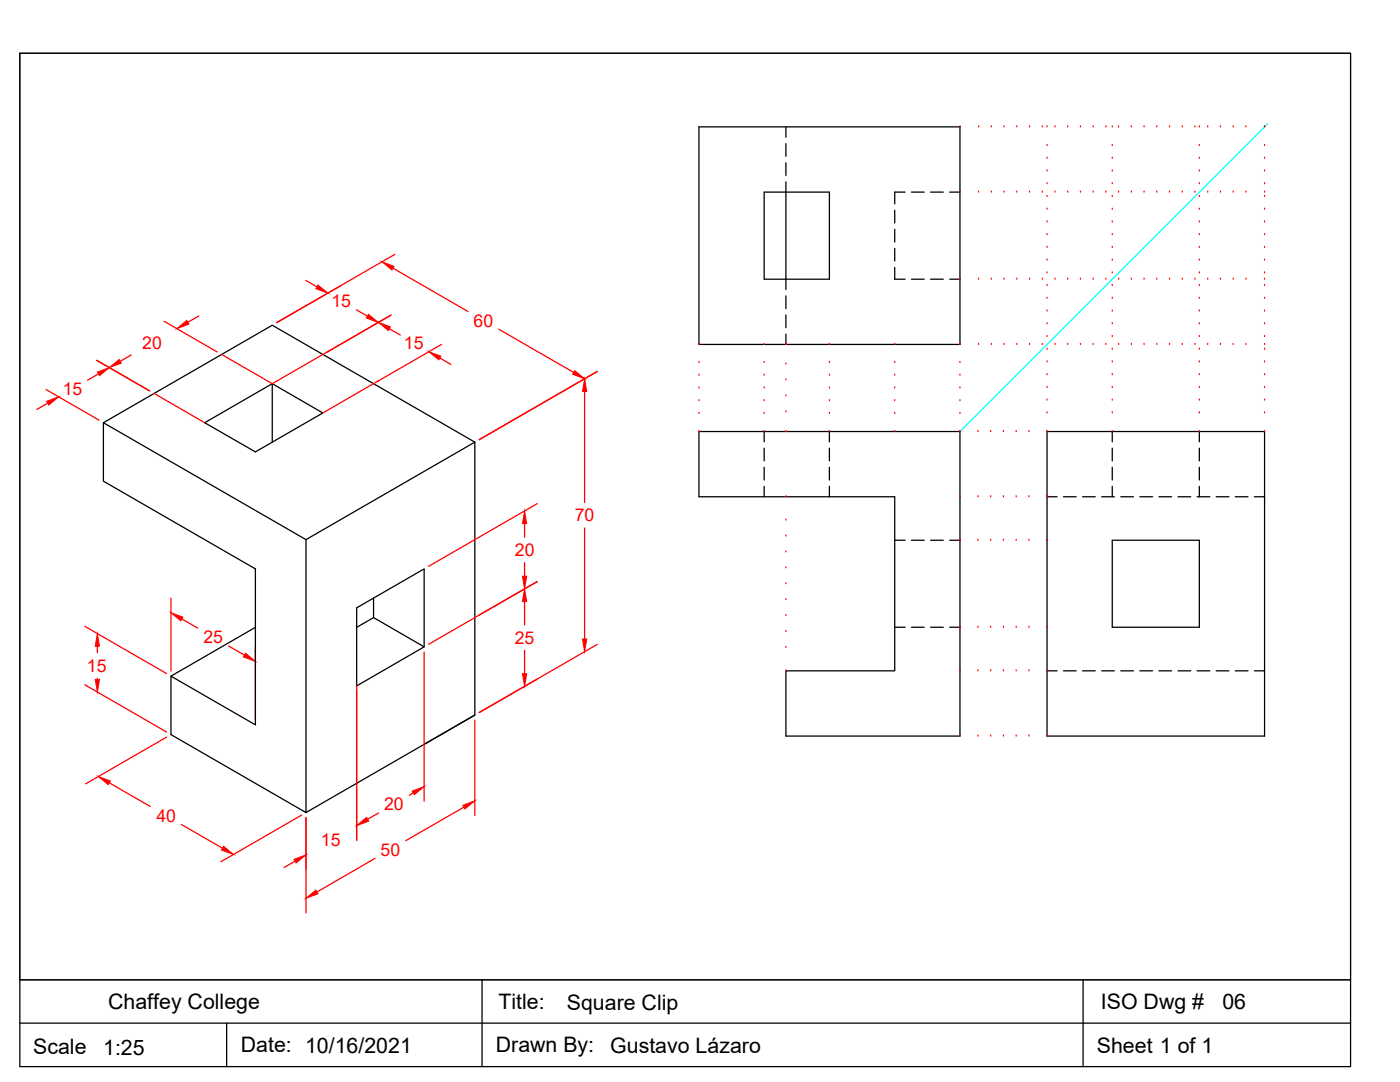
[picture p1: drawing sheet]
<svg xmlns="http://www.w3.org/2000/svg" width="279mm" height="216mm" viewBox="0 0 279 216" stroke-linecap="round" stroke-linejoin="round" font-family="sans-serif">
<!-- layer: Layer1 -->
<g fill="none" stroke="#000" stroke-width=".25">
<path d="M139.5 25.3h52.1v43.4h-52.1zM152.5 38.3h13v17.4h-13zM156.8 38.3v17.4M54.3 76.6v11.6M20.6 84.3l40.5 23.4v54.4l-27-15.5v-11.7l16.9 9.7v-31.1l-30.4-17.5zM20.6 84.3l33.7-19.4 40.5 23.3M40.9 84.3l13.4-7.7 10.1 5.8-13.4 7.8zM139.5 86.1h52.1v60.8h-34.8v-13h21.8v-34.8h-39.1zM209 86.1h43.4v60.8h-43.4zM61.1 107.7l33.7-19.5v54.5l-33.7 19.4M74.5 119.4v3.8l10.1 5.9M222 107.8h17.4v17.4h-17.4z"/>
<path d="M51 125.2l-16.9 9.7M71.2 121.3l13.4-7.8v15.6l-13.4 7.8zM74.5 123.2l-3.3 2M94.8 142.7l-10.2 5.8"/>
</g>
<g fill="none" stroke="#f00" stroke-width=".25">
<path d="M61 56l2.2 1.2M78.4 53.5l15 8.6M78.8 50.8l-23.6 13.6 12.7-7.4M9.2 77.7l10.6 6.1M19.3 71.9l10.6 6.1M19.6 74.6l-2.1 1.3M26.2 70.8l-2.2 1.3M32.8 64.1l10.5 6.1M39.7 63.1l-2.2 1.2M71.1 61.8l2.2 1.3M77.7 65.6l2.2 1.2M78 62.9l-12.7 7.3"/>
<path d="M87.8 71.4l2.2 1.3M88.1 68.7l-12.7 7.4M99.5 65.7l15 8.6M116.7 78.1v22.2M119.2 74.1l-23.6 13.6M9.5 80.5l-2.2 1.2M34.1 119.3v14.6M104.7 104.5v2.7M104.7 112.3v2.7M107.2 100.5l-21.7 12.5M107.2 116.1l-21.7 12.5M116.7 105.4v22.1"/>
<path d="M16.9 125l16.4 9.4M16.9 136.6l16.4 9.5M19.4 128.9v1.3M19.4 135.3v.3M36.3 123.5l3.2 1.8M45.6 128.9l3.2 1.8M51 129.1v14.5M71.2 137.9v29.8M84.6 130.1v29.8M104.7 120v4.7M104.7 129.8v4.6M119.2 128.6l-23.6 13.6 11.6-6.7"/>
<path d="M21.8 156.2l8.2 4.7M33.3 147.1l-16.2 9.3M82.5 158.2l-.8 .5M94.8 143.7v19M36.2 164.5l8.2 4.7M58.9 171.8l-2.2 1.3M60.2 162.6l-16.1 9.4M61.1 163.2v19M74.8 171.3l-11.6 6.7M75.5 162.2l-2.1 1.3M92.6 161.1l-11.6 6.6"/>
</g>
<g fill="#f00" stroke="#f00" stroke-width=".2">
<path d="M76.2 52.2l2.4 .9-.4 .8z"/>
<path d="M114.7 74l2 1.6-2.4-.9z"/>
<path d="M116.7 75.6l.4 2.5h-.9z"/>
<path d="M116.2 127.5h.9l-.4 2.5z"/>
<path d="M104.7 102l.4 2.5h-.8z"/>
<path d="M104.3 115h.8l-.4 2.5z"/>
<path d="M104.7 117.5l.4 2.5h-.8z"/>
<path d="M104.3 134.4h.8l-.4 2.5z"/>
<path d="M63.5 56.9l1.9 1.6-2.4-.9z"/>
<path d="M75.5 64.3l2.4 .9-.4 .8z"/>
<path d="M73.5 62.7l2 1.6-2.4-.8z"/>
<path d="M85.6 70.2l2.4 .9-.4 .7z"/>
<path d="M21.8 73.3l2-1.6 .4 .8z"/>
<path d="M9.3 80.1l2.4-.9-2 1.6z"/>
<path d="M35.3 65.6l2-1.7 .4 .8z"/>
<path d="M19.4 74.3l2.4-1-1.9 1.7z"/>
<path d="M19.4 126.4l.5 2.5h-.9z"/>
<path d="M19 135.6h.9l-.5 2.5z"/>
<path d="M61.1 179.2l1.9-1.6 .5 .8z"/>
<path d="M92.4 160.7l2.4-.9-2 1.6z"/>
<path d="M82.3 157.9l2.3-.9-1.9 1.6z"/>
<path d="M19.6 154.9l2.4 1-.4 .7z"/>
<path d="M44.6 168.9l2 1.6-2.4-.9z"/>
<path d="M49 130.3l2 1.7-2.4-.9z"/>
<path d="M34.1 122.3l2.4 .8-.4 .8z"/>
<path d="M58.7 171.5l2.4-.9-2 1.6z"/>
<path d="M71.2 164.7l2-1.6 .4 .8z"/>
</g>
<!-- layer: Dimensions -->
<path d="M30.8 78.5l10.1 5.8M65.4 70.2l-11.1 6.4-10.1-5.9M75.5 76l-11.1 6.4M71.2 136.9v19.4" fill="none" stroke="#f00" stroke-width=".25"/>
<!-- layer: Hidden -->
<g fill="none" stroke="#000" stroke-width=".25">
<path d="M156.8 25.3v2.1M156.8 28.7v2.5M156.8 32.5v2.5M156.8 36.3v2M180.6 38.3h-2v2.4M181.9 38.3h2.5M185.7 38.3h2.6M189.5 38.3h2.1M156.8 55.7v2.1M156.8 59v2.6M178.6 53.4v2.3h2M178.6 42v2.5"/>
<path d="M178.6 45.8v2.5M178.6 49.6v2.5M181.9 55.7h2.5M185.7 55.7h2.6M189.5 55.7h2.1M156.8 62.8v2.6M156.8 66.7v2M152.5 86.1v2.1M152.5 89.4v2.6M152.5 93.2v2.6M152.5 97v2.1M165.5 86.1v2.1"/>
<path d="M165.5 89.4v2.6M165.5 93.2v2.6M165.5 97v2.1M209 99.1h2M212.2 99.1h2.6M216 99.1h2.6M219.9 99.1h2.5M222 86.1v2.1M222 89.4v2.6M222 93.2v2.6M222 97v2.1M223.7 99.1h2.5"/>
<path d="M227.5 99.1h2.5M231.3 99.1h2.5M235.1 99.1h2.5M238.9 99.1h2.5M239.4 86.1v2.1M239.4 89.4v2.6M239.4 93.2v2.6M239.4 97v2.1M242.7 99.1h2.6M246.5 99.1h2.6M250.3 99.1h2.1M178.6 107.8h2"/>
<path d="M181.9 107.8h2.5M185.7 107.8h2.6M189.5 107.8h2.1M178.6 125.2h2M181.9 125.2h2.5M185.7 125.2h2.6M189.5 125.2h2.1M209 133.9h2M212.2 133.9h2.6M216 133.9h2.6M219.9 133.9h2.5M223.7 133.9h2.5"/>
<path d="M227.5 133.9h2.5M231.3 133.9h2.5M235.1 133.9h2.5M238.9 133.9h2.5M242.7 133.9h2.6M246.5 133.9h2.6M250.3 133.9h2.1"/>
</g>
<!-- layer: Layer1 -->
<path d="M253 24.7l-61.4 61.4" fill="none" stroke="#0ff" stroke-width=".25"/>
<!-- layer: Relational Lines -->
<g fill="none" stroke="#f00" stroke-width=".25">
<path d="M191.6 25.3h.1M191.6 38.3h.1M195.3 25.3h.1M195.3 38.3h.1M197.8 25.3h.1M197.8 38.3h.1M200.4 25.3h.1M200.4 38.3h.1M202.9 25.3h.1M202.9 38.3h.1M205.5 25.3h.1M205.5 38.3h.1"/>
<path d="M208 25.3h.1M208 38.3h.1M209 25.3h.1M209 29h.1M209 31.6h.1M209 34.1h.1M209 36.7h.1M209 39.2h.1M210.5 25.3h.1M210.5 38.3h.1M213.1 25.3h.1M213.1 38.3h.1"/>
<path d="M215.6 25.3h.1M215.6 38.3h.1M218.2 25.3h.1M218.2 38.3h.1M220.7 25.3h.1M220.7 38.3h.1M222 25.3h.1M222 29h.1M222 31.6h.1M222 34.1h.1M222 36.7h.1M222 39.2h.1"/>
<path d="M223.2 25.3h.1M223.2 38.3h.1M225.8 25.3h.1M225.8 38.3h.1M228.3 25.3h.1M228.3 38.3h.1M230.9 25.3h.1M230.9 38.3h.1M233.4 25.3h.1M233.4 38.3h.1M235.9 25.3h.1M235.9 38.3h.1"/>
<path d="M238.5 25.3h.1M238.5 38.3h.1M239.4 25.3h.1M239.4 29h.1M239.4 31.6h.1M239.4 34.1h.1M239.4 36.7h.1M239.4 39.2h.1M241 25.3h.1M241 38.3h.1M243.6 25.3h.1M243.6 38.3h.1"/>
<path d="M246.1 25.3h.1M246.1 38.3h.1M248.6 25.3h.1M248.6 38.3h.1M252.4 25.3h.1M252.4 38.3h.1M252.4 29h.1M252.4 31.6h.1M252.4 34.1h.1M252.4 36.7h.1M252.4 39.2h.1M191.6 55.7h.1"/>
<path d="M195.3 55.7h.1M197.8 55.7h.1M200.4 55.7h.1M202.9 55.7h.1M205.5 55.7h.1M208 55.7h.1M209 41.7h.1M209 44.3h.1M209 46.8h.1M209 49.4h.1M209 51.9h.1M209 54.4h.1"/>
<path d="M209 57h.1M209 59.5h.1M210.5 55.7h.1M213.1 55.7h.1M215.6 55.7h.1M218.2 55.7h.1M220.7 55.7h.1M222 41.7h.1M222 44.3h.1M222 46.8h.1M222 49.4h.1M222 51.9h.1"/>
<path d="M222 54.4h.1M222 57h.1M222 59.5h.1M223.2 55.7h.1M225.8 55.7h.1M228.3 55.7h.1M230.9 55.7h.1M233.4 55.7h.1M235.9 55.7h.1M238.5 55.7h.1M239.4 41.7h.1M239.4 44.3h.1"/>
<path d="M239.4 46.8h.1M239.4 49.4h.1M239.4 51.9h.1M239.4 54.4h.1M239.4 57h.1M239.4 59.5h.1M241 55.7h.1M243.6 55.7h.1M246.1 55.7h.1M248.6 55.7h.1M252.4 55.7h.1M252.4 41.7h.1"/>
<path d="M252.4 44.3h.1M252.4 46.8h.1M252.4 49.4h.1M252.4 51.9h.1M252.4 54.4h.1M252.4 57h.1M252.4 59.5h.1M139.5 79.9h.1M139.5 77.4h.1M139.5 74.9h.1M139.5 72.3h.1M139.5 68.7h.1"/>
<path d="M152.5 68.7h.1M152.5 72.3h.1M152.5 74.9h.1M152.5 77.4h.1M152.5 79.9h.1M156.8 79h.1M156.8 75.8h.1M156.8 72.6h.1M156.8 68.7h.1M165.5 68.7h.1M165.5 72.3h.1M165.5 74.9h.1"/>
<path d="M165.5 77.4h.1M165.5 79.9h.1M178.6 79.9h.1M178.6 77.4h.1M178.6 74.9h.1M178.6 72.3h.1M178.6 68.7h.1M191.6 79.9h.1M191.6 77.4h.1M191.6 74.9h.1M191.6 72.3h.1M191.6 68.7h.1"/>
<path d="M195.3 68.7h.1M197.8 68.7h.1M200.4 68.7h.1M202.9 68.7h.1M205.5 68.7h.1M208 68.7h.1M209 62.1h.1M209 64.6h.1M209 67.1h.1M209 69.7h.1M209 72.2h.1M209 74.8h.1"/>
<path d="M209 77.3h.1M209 79.8h.1M210.5 68.7h.1M213.1 68.7h.1M215.6 68.7h.1M218.2 68.7h.1M220.7 68.7h.1M222 62.1h.1M222 64.6h.1M222 67.1h.1M222 69.7h.1M222 72.2h.1"/>
<path d="M222 74.8h.1M222 77.3h.1M222 79.8h.1M223.2 68.7h.1M225.8 68.7h.1M228.3 68.7h.1M230.9 68.7h.1M233.4 68.7h.1M235.9 68.7h.1M238.5 68.7h.1M239.4 62.1h.1M239.4 64.6h.1"/>
<path d="M239.4 67.1h.1M239.4 69.7h.1M239.4 72.2h.1M239.4 74.8h.1M239.4 77.3h.1M239.4 79.8h.1M241 68.7h.1M243.6 68.7h.1M246.1 68.7h.1M248.6 68.7h.1M252.4 68.7h.1M252.4 62.1h.1"/>
<path d="M252.4 64.6h.1M252.4 67.1h.1M252.4 69.7h.1M252.4 72.2h.1M252.4 74.8h.1M252.4 77.3h.1M252.4 79.8h.1M139.5 86.1h.1M139.5 82.5h.1M152.5 82.5h.1M152.5 86.1h.1M156.8 86.1h.1"/>
<path d="M156.8 82.2h.1M156.8 99.1h.1M165.5 82.5h.1M165.5 86.1h.1M178.6 86.1h.1M178.6 82.5h.1M191.6 86.1h.1M191.6 82.5h.1M191.6 99.1h.1M195.2 99.1h.1M195.2 86.1h.1M197.7 99.1h.1"/>
<path d="M197.7 86.1h.1M200.3 99.1h.1M200.3 86.1h.1M202.8 99.1h.1M202.8 86.1h.1M205.3 99.1h.1M205.3 86.1h.1M209 99.1h.1M209 86.1h.1M209 82.4h.1M222 82.4h.1M222 86.1h.1"/>
<path d="M239.4 82.4h.1M239.4 86.1h.1M252.4 82.4h.1M252.4 86.1h.1M156.8 119.7h.1M156.8 116.5h.1M156.8 113.3h.1M156.8 110.1h.1M156.8 107h.1M156.8 103.8h.1M191.6 107.8h.1M195.2 107.8h.1"/>
<path d="M197.7 107.8h.1M200.3 107.8h.1M202.8 107.8h.1M205.3 107.8h.1M209 107.8h.1M156.8 133.9h.1M156.8 129.2h.1M156.8 126h.1M156.8 122.8h.1M191.6 125.2h.1M191.6 133.9h.1M195.2 125.2h.1"/>
<path d="M195.2 133.9h.1M197.7 125.2h.1M197.7 133.9h.1M200.3 125.2h.1M200.3 133.9h.1M202.8 125.2h.1M202.8 133.9h.1M205.3 125.2h.1M205.3 133.9h.1M209 125.2h.1M209 133.9h.1M191.6 146.9h.1"/>
<path d="M195.2 146.9h.1M197.7 146.9h.1M200.3 146.9h.1M202.8 146.9h.1M205.3 146.9h.1M209 146.9h.1"/>
</g>
<!-- layer: 0 -->
<path d="M4 10.6h265.5v202.2h-265.5zM4 195.5h265.5M96.2 195.5v17.3M216.2 195.5v17.3M4 204.2h265.5M45.2 204.2v8.6" fill="none" stroke="#000" stroke-width=".25"/>
<!-- layer: Layer1 -->
<path d="M4 10.6h265.5v184.9h-265.5z" fill="none" stroke="#000" stroke-width=".2"/>
<g font-size="4.3">
<text x="21.6" y="201.3">Chaffey College</text>
<text x="99.5" y="201.4">Title:</text>
<text x="113.1" y="201.5">Square Clip</text>
<text x="219.7" y="201.3">ISO Dwg #</text>
<text x="243.9" y="201.3">06</text>
<text x="48.1" y="209.9">Date: 10/16/2021</text>
<text x="99" y="209.9">Drawn By:</text>
<text x="6.6" y="210.3">Scale</text>
<text x="20.6" y="210.4">1:25</text>
<text x="121.8" y="210">Gustavo Lázaro</text>
<text x="218.9" y="210">Sheet 1 of 1</text>
</g>
<g font-size="3.5" fill="#f00">
<text x="66.1" y="61.3">15</text>
<text x="94.5" y="65.2">60</text>
<text x="28.4" y="69.7">20</text>
<text x="80.6" y="69.7">15</text>
<text x="12.5" y="78.8">15</text>
<text x="114.7" y="104.1">70</text>
<text x="102.8" y="111">20</text>
<text x="40.6" y="128.4">25</text>
<text x="102.7" y="128.5">25</text>
<text x="17.4" y="134">15</text>
<text x="76.7" y="161.7">20</text>
<text x="31.2" y="164">40</text>
<text x="64.1" y="168.9">15</text>
<text x="76" y="170.8">50</text>
</g>
</svg>
